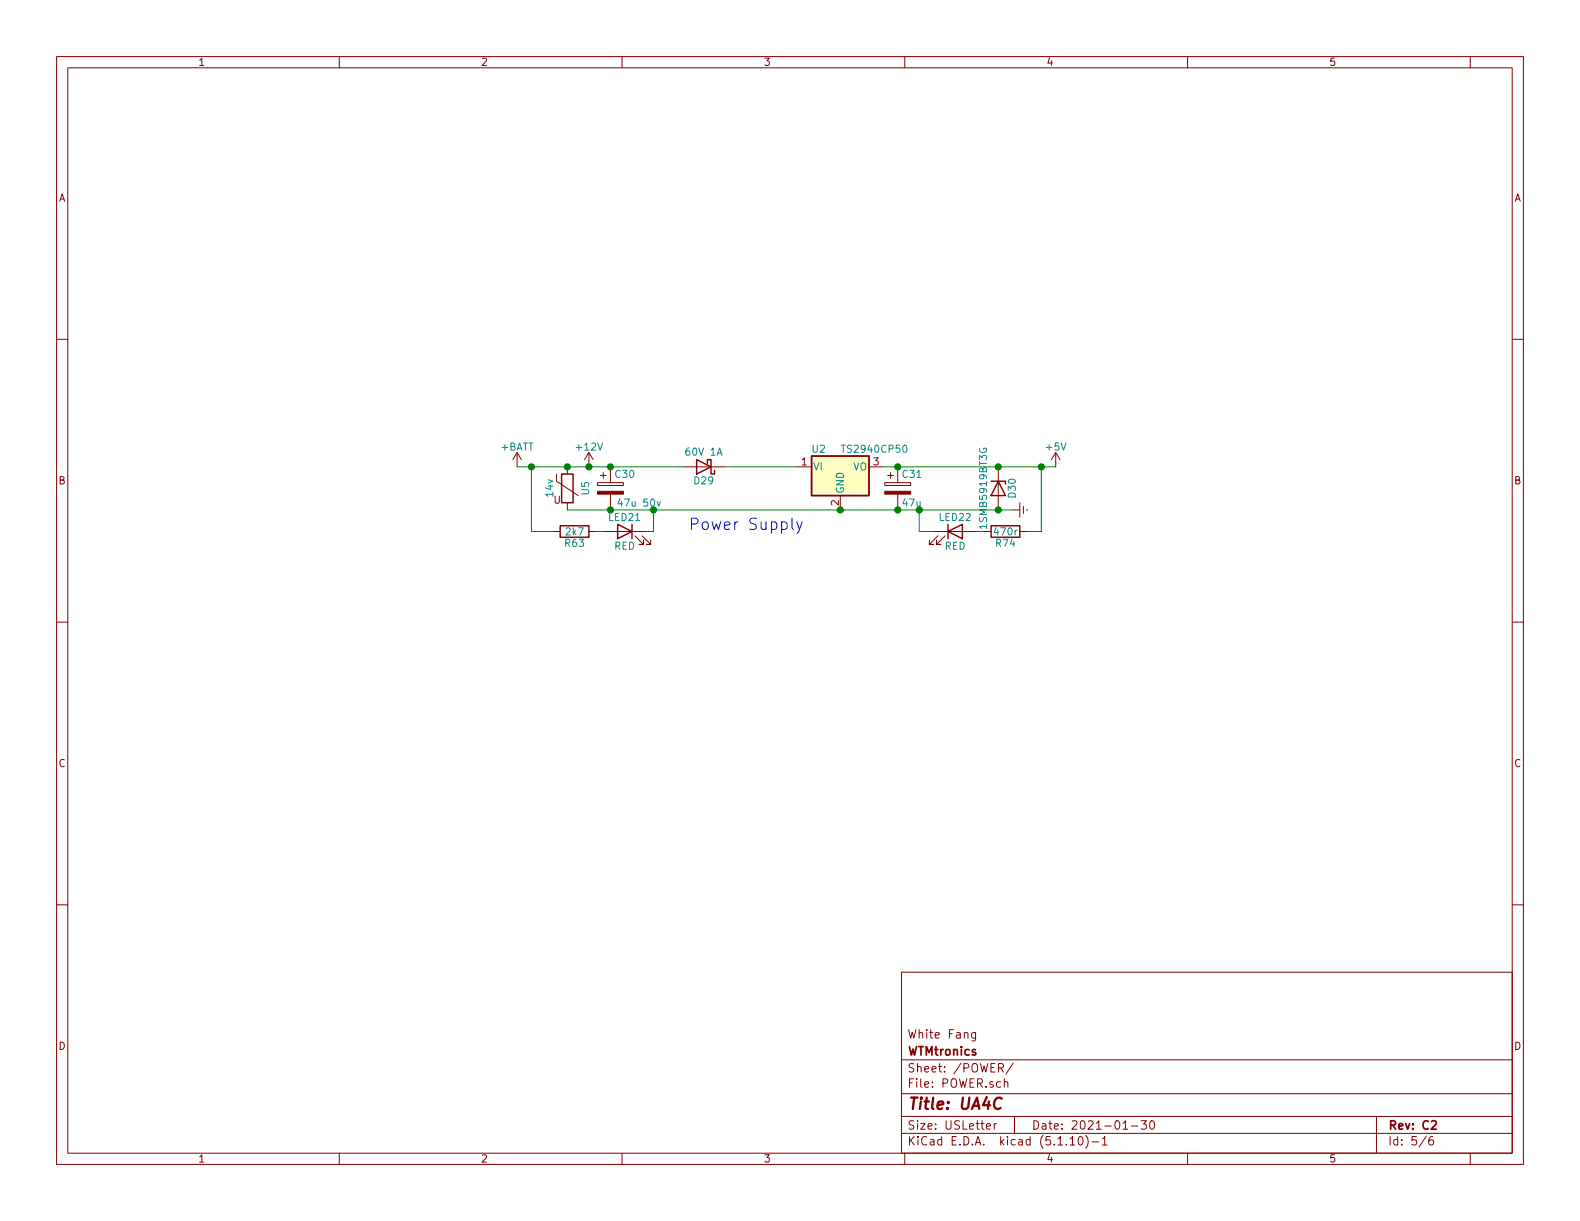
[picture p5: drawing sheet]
EESchema Schematic File Version 4
EELAYER 30 0
EELAYER END
$Descr USLetter 11000 8500
encoding utf-8
Sheet 5 6
Title "UA4C"
Date "2021-01-30"
Rev "C2"
Comp "WTMtronics"
Comment1 "White Fang"
Comment2 ""
Comment3 ""
Comment4 ""
$EndDescr
$Comp
L Device:Varistor U5
U 1 1
P 3950 3400
F 0 "U5" V 4075 3400 50  0000 C CNN
F 1 "14v" V 3825 3400 50  0000 C CNN
F 2 "Capacitor_SMD:C_1206_3216Metric" V 3880 3400 50  0001 C CNN
F 3 "" H 3950 3400 50  0000 C CNN
F 4 "ZV14K1206201NIR1HT" H 3950 3400 50  0001 C CNN "MPN"
	1    3950 3400
	1    0    0    -1  
$EndComp
$Comp
L power:+BATT #PWR097
U 1 1
P 3600 3250
F 0 "#PWR097" H 3600 3100 50  0001 C CNN
F 1 "+BATT" H 3600 3390 50  0000 C CNN
F 2 "" H 3600 3250 50  0000 C CNN
F 3 "" H 3600 3250 50  0000 C CNN
	1    3600 3250
	1    0    0    -1  
$EndComp
$Comp
L Device:CP C31
U 1 1
P 6250 3400
F 0 "C31" H 6275 3500 50  0000 L CNN
F 1 "47u" H 6275 3300 50  0000 L CNN
F 2 "Capacitor_Tantalum_SMD:CP_EIA-3216-18_Kemet-A" H 6288 3250 50  0001 C CNN
F 3 "" H 6250 3400 50  0000 C CNN
F 4 "TCJK476M006R0200" H 6250 3400 60  0001 C CNN "PN"
F 5 "T55A476M6R3C0200" H 6250 3400 50  0001 C CNN "MPN"
	1    6250 3400
	1    0    0    -1  
$EndComp
$Comp
L power:+5V #PWR099
U 1 1
P 7350 3250
F 0 "#PWR099" H 7350 3100 50  0001 C CNN
F 1 "+5V" H 7350 3390 50  0000 C CNN
F 2 "" H 7350 3250 50  0000 C CNN
F 3 "" H 7350 3250 50  0000 C CNN
	1    7350 3250
	1    0    0    -1  
$EndComp
Text Notes 5600 3700 2    79   ~ 0
Power Supply
$Comp
L Device:D_Zener D30
U 1 1
P 6950 3400
F 0 "D30" H 6950 3500 50  0000 C CNN
F 1 "1SMB5919BT3G" H 6950 3300 50  0000 C CNN
F 2 "Diode_SMD:D_SMB" H 6950 3400 50  0001 C CNN
F 3 "https://www.mouser.com/datasheet/2/308/1SMB5913BT3-D-1292981.pdf" H 6950 3400 50  0001 C CNN
F 4 "1SMB5919BT3G" H 6950 3400 60  0001 C CNN "PN"
F 5 "1SMB5919BT3G" H 6950 3400 50  0001 C CNN "MPN"
	1    6950 3400
	0    1    1    0   
$EndComp
$Comp
L Device:R R63
U 1 1
P 4000 3700
F 0 "R63" V 4080 3700 50  0000 C CNN
F 1 "2k7" V 4000 3700 50  0000 C CNN
F 2 "Resistor_SMD:R_0603_1608Metric" V 3930 3700 50  0001 C CNN
F 3 "" H 4000 3700 50  0000 C CNN
F 4 "RK73B1JTTD272J" H 4000 3700 50  0001 C CNN "MPN"
	1    4000 3700
	0    1    1    0   
$EndComp
$Comp
L Device:LED LED21
U 1 1
P 4350 3700
F 0 "LED21" H 4350 3800 50  0000 C CNN
F 1 "RED" H 4350 3600 50  0000 C CNN
F 2 "LED_SMD:LED_0603_1608Metric" H 4350 3700 50  0001 C CNN
F 3 "" H 4350 3700 50  0000 C CNN
F 4 "SML-310LTT86" H 4350 3700 50  0001 C CNN "MPN"
	1    4350 3700
	-1   0    0    -1  
$EndComp
$Comp
L Regulator_Linear:LM2936-5.0 U2
U 1 1
P 5850 3250
F 0 "U2" H 5700 3375 50  0000 C CNN
F 1 "TS2940CP50" H 5850 3375 50  0000 L CNN
F 2 "Package_TO_SOT_SMD:TO-252-2" H 5850 3475 50  0001 C CIN
F 3 "" H 5850 3200 50  0001 C CNN
F 4 "TS2940CP50 ROG" H 5850 3250 50  0001 C CNN "MPN"
	1    5850 3250
	1    0    0    -1  
$EndComp
Connection ~ 4550 3550
Connection ~ 6950 3250
Connection ~ 3950 3250
Connection ~ 6950 3550
Wire Wire Line
	4550 3700 4500 3700
Wire Wire Line
	4200 3700 4150 3700
Wire Wire Line
	3850 3700 3700 3700
Wire Wire Line
	3700 3700 3700 3250
Connection ~ 3700 3250
Wire Wire Line
	4550 3700 4550 3550
Wire Wire Line
	6150 3250 6250 3250
$Comp
L power:+12V #PWR098
U 1 1
P 4100 3250
F 0 "#PWR098" H 4100 3100 50  0001 C CNN
F 1 "+12V" H 4100 3390 50  0000 C CNN
F 2 "" H 4100 3250 50  0001 C CNN
F 3 "" H 4100 3250 50  0001 C CNN
	1    4100 3250
	1    0    0    -1  
$EndComp
Connection ~ 4100 3250
$Comp
L power:Earth #PWR0100
U 1 1
P 7050 3550
F 0 "#PWR0100" H 7050 3300 50  0001 C CNN
F 1 "Earth" H 7050 3400 50  0001 C CNN
F 2 "" H 7050 3550 50  0001 C CNN
F 3 "" H 7050 3550 50  0001 C CNN
	1    7050 3550
	0    -1   -1   0   
$EndComp
$Comp
L Device:D_Schottky D29
U 1 1
P 4900 3250
F 0 "D29" H 4900 3350 50  0000 C CNN
F 1 "60V 1A" H 4900 3150 50  0000 C CNN
F 2 "Diode_SMD:D_SMA" H 4900 3250 50  0001 C CNN
F 3 "https://www.diodes.com/assets/Datasheets/ds13002.pdf" H 4900 3250 50  0001 C CNN
F 4 "B160-E3/61T" H 4900 3250 50  0001 C CNN "MPN"
	1    4900 3250
	-1   0    0    1   
$EndComp
Wire Wire Line
	3600 3250 3700 3250
Wire Wire Line
	6950 3250 7250 3250
Wire Wire Line
	3950 3250 4100 3250
Wire Wire Line
	6950 3550 7050 3550
Wire Wire Line
	3700 3250 3950 3250
Wire Wire Line
	5850 3550 6250 3550
$Comp
L Device:LED LED22
U 1 1
P 6650 3700
F 0 "LED22" H 6650 3800 50  0000 C CNN
F 1 "RED" H 6650 3600 50  0000 C CNN
F 2 "LED_SMD:LED_0603_1608Metric" H 6650 3700 50  0001 C CNN
F 3 "" H 6650 3700 50  0000 C CNN
F 4 "SML-310LTT86" H 6650 3700 50  0001 C CNN "MPN"
	1    6650 3700
	1    0    0    -1  
$EndComp
Wire Wire Line
	6800 3700 6850 3700
Wire Wire Line
	6500 3700 6400 3700
Wire Wire Line
	6400 3700 6400 3550
Connection ~ 6400 3550
Wire Wire Line
	7150 3700 7250 3700
Wire Wire Line
	7250 3700 7250 3250
Connection ~ 7250 3250
Wire Wire Line
	7250 3250 7350 3250
$Comp
L Device:R R?
U 1 1
P 7000 3700
AR Path="/58BEAE9C/5C5AAB71" Ref="R?"  Part="1" 
AR Path="/5ADEF5D8/5C5AAB71" Ref="R74"  Part="1" 
F 0 "R74" V 7080 3700 50  0000 C CNN
F 1 "470r" V 7000 3700 50  0000 C CNN
F 2 "Resistor_SMD:R_0805_2012Metric" V 6930 3700 50  0001 C CNN
F 3 "" H 7000 3700 50  0000 C CNN
F 4 "RK73H2ATTD4700F" H 7000 3700 50  0001 C CNN "MPN"
	1    7000 3700
	0    1    1    0   
$EndComp
Connection ~ 5850 3550
Connection ~ 6250 3250
Connection ~ 6250 3550
Wire Wire Line
	6250 3550 6400 3550
Wire Wire Line
	6400 3550 6950 3550
Wire Wire Line
	6250 3250 6950 3250
Wire Wire Line
	4100 3250 4250 3250
Wire Wire Line
	3950 3550 4250 3550
$Comp
L Device:CP C?
U 1 1
P 4250 3400
AR Path="/600A52DC/6016050D" Ref="C?"  Part="1" 
AR Path="/5ADEF5D8/6016050D" Ref="C30"  Part="1" 
F 0 "C30" H 4350 3500 50  0000 C CNN
F 1 "47u 50v" H 4450 3300 50  0000 C CNN
F 2 "Capacitor_SMD:CP_Elec_6.3x5.4" H 4288 3250 50  0001 C CNN
F 3 "https://datasheet.octopart.com/EEE-FT1H470AL-Panasonic-datasheet-147569663.pdf" H 4250 3400 50  0001 C CNN
F 4 "EEE-FT1H470AL" V 4250 3400 50  0001 C CNN "MPN"
	1    4250 3400
	1    0    0    -1  
$EndComp
Connection ~ 4250 3250
Wire Wire Line
	4250 3250 4750 3250
Connection ~ 4250 3550
Wire Wire Line
	4250 3550 4550 3550
Wire Wire Line
	4550 3550 5850 3550
Wire Wire Line
	5050 3250 5550 3250
$EndSCHEMATC
